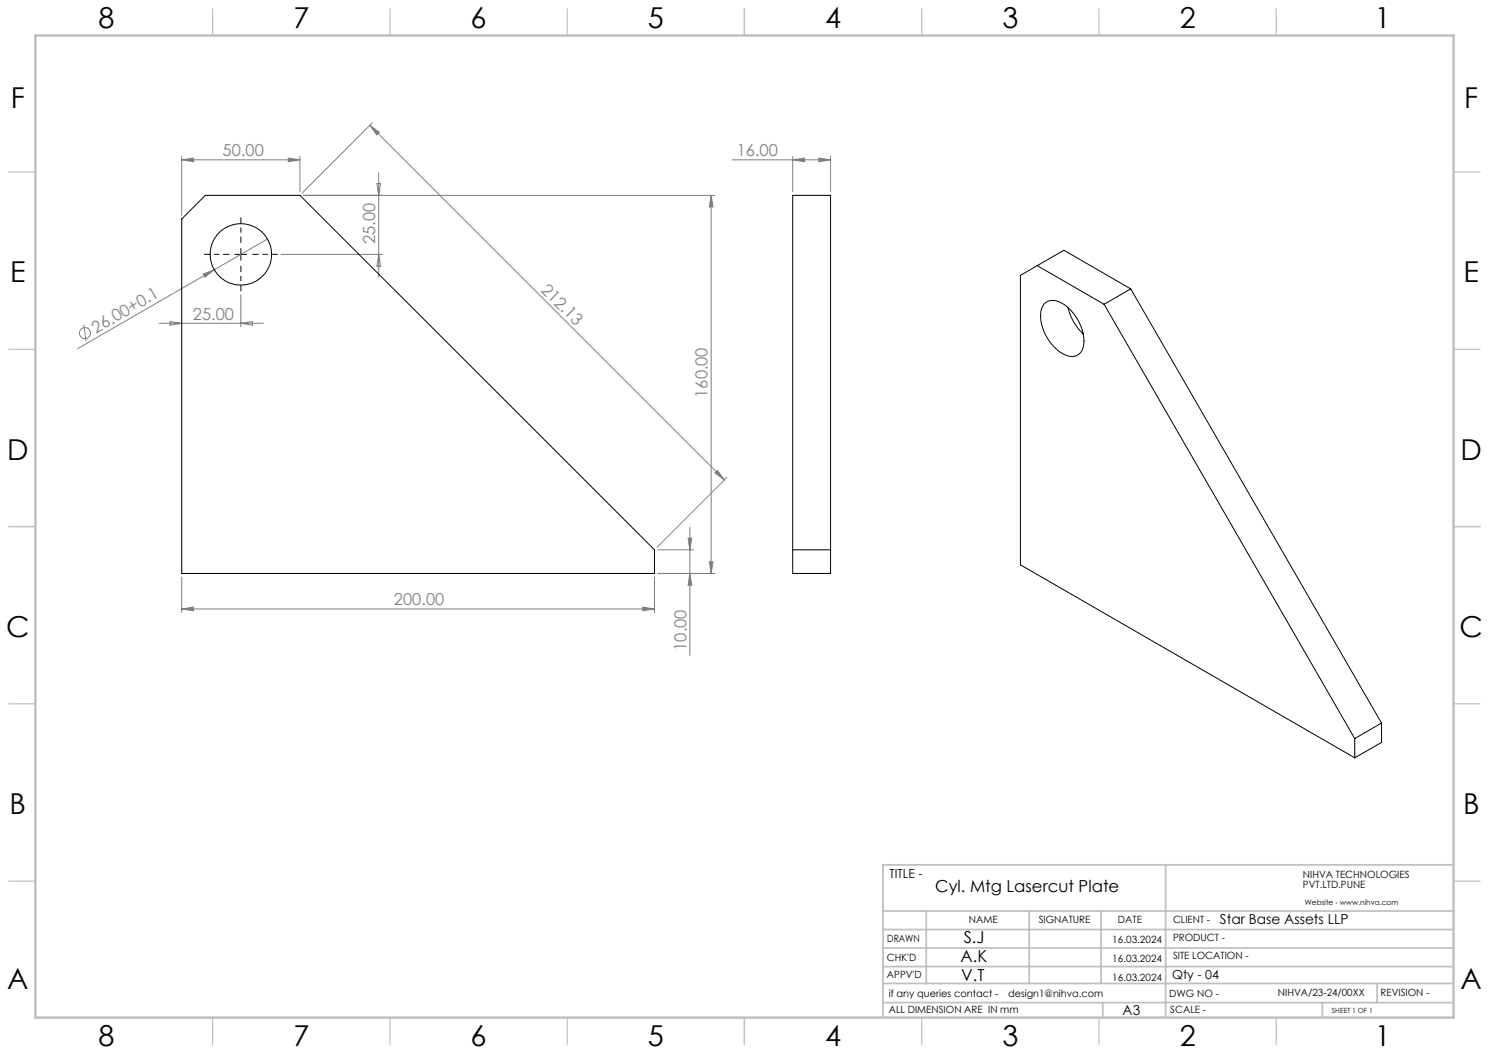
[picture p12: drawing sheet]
<svg xmlns="http://www.w3.org/2000/svg" width="420mm" height="297mm" viewBox="0 0 420 297" stroke-linecap="round" stroke-linejoin="round" font-family="sans-serif">
<g fill="none" stroke="#808080" stroke-width=".28">
<path d="M104.3 35.3l100 100.1M104.3 35.3l2.7 2-.7 .8zM105 34.6l-19.7 19.8M51.3 45.1l3.3-.5v1zM51.3 44.1v16.6M51.3 45.1h33.3M81.3 44.6l3.3 .5-3.3 .5zM84.6 44.1v10M85.6 55.1h116M106.3 51.8h1.1l-.6 3.3zM106.8 48.8v29.3M200.6 55.1v106.6"/>
<path d="M200.6 55.1l.5 3.3h-1zM206.5 45.1h27.8M223.6 45.1l3.3-.5v1zM223.6 44.1v10M231 44.6l3.3 .5-3.3 .5zM234.3 44.1v10M57.3 77.3l3.1-1.2-2.6 2.1zM60.4 76.1l-38.5 22.3M75.5 67.4l-15.1 8.7M79.3 71.8h28.5M106.8 71.8l.6 3.3h-1.1zM23.6 91.6l.7 4.7"/>
<path d="M44.9 91.2h29.4M48 90.7l3.3 .5-3.3 .5zM67.9 83.1v9.1M67.9 91.2l3.3-.5v1zM201.6 133.4l.8-.7 1.9 2.7zM205 134.7l-19.7 19.7M185.6 155.1h10M194.1 151.8h1l-.5 3.3zM194.6 148.7v36.2M200.1 158.5h1l-.5 3.2zM51.3 171.8l3.3-.6v1.1zM51.3 162.8v10"/>
<path d="M51.3 171.8h133.3M181.3 171.2l3.3 .6-3.3 .5zM184.6 162.8v10M185.6 161.7h16M194.6 161.7l.5 3.4h-1z"/>
<circle cx="24" cy="94" r="1.55"/>
</g>
<path d="M64.6 71.7h-7M68 68.4v-7M68 75.1v7M71.3 71.7h7" fill="none" stroke="#000" stroke-width=".28" stroke-dasharray="15.2 1.3 1.3 1.3" stroke-dashoffset="13.6"/>
<path d="M66.3 71.8h3.3M67.9 70.1v3.3" fill="none" stroke="#000" stroke-width=".28"/>
<g fill="none" stroke="#c0c0c0" stroke-width=".35">
<path d="M60 2.5v7.5M110 2.5v7.5M160 2.5v7.5M210 2.5v7.5M260 2.5v7.5M310 2.5v7.5M360 2.5v7.5M2.5 48.5h7.5M410 48.5h7.5M2.5 98.5h7.5M410 98.5h7.5M2.5 148.5h7.5"/>
<path d="M410 148.5h7.5M2.5 198.5h7.5M410 198.5h7.5M2.5 248.5h7.5M410 248.5h7.5M60 287v7.5M110 287v7.5M160 287v7.5M210 287v7.5M260 287v7.5M310 287v7.5M360 287v7.5"/>
</g>
<g fill="none" stroke="#c0c0c0" stroke-width=".5">
<path d="M249.1 257h160.9M261.3 257v20.4M290.3 257v20.4M310.6 257v20.4M328.8 243.9v43.1M410 243.9h-160.9v43.1M249.1 272.6h160.9M249.1 267.4h160.9M249.1 262.2h160.9M249.1 277.4h160.9M388.4 277.4v5.4M249.1 282.8h160.9"/>
<path d="M311 282.8v4.2M373 282.8v4.2"/>
</g>
<path d="M10 10h400v277h-400z" fill="none" stroke="#c0c0c0" stroke-width=".7"/>
<g fill="#808080">
<path d="M57.3 77.3l3.1-1.2-2.6 2.1z"/>
<path d="M201.6 133.4l.8-.7 1.9 2.7zM104.3 35.3l2.7 2-.7 .8z"/>
<path d="M51.3 171.8l3.3-.6v1.1zM181.3 171.2l3.3 .6-3.3 .5zM51.3 45.1l3.3-.5v1zM81.3 44.6l3.3 .5-3.3 .5z"/>
<path d="M200.1 158.5h1l-.5 3.2zM200.6 55.1l.5 3.3h-1zM194.6 161.7l.5 3.4h-1zM194.1 151.8h1l-.5 3.3z"/>
<path d="M223.6 45.1l3.3-.5v1zM231 44.6l3.3 .5-3.3 .5z"/>
</g>
<g fill="none" stroke="#000" stroke-width=".28">
<path d="M223.6 55.1h10.7v106.6h-10.7zM51.3 61.8l6.6-6.7h26.7l100 100v6.6h-133.3zM292.6 74.9l-4.8 2.8v81.6l94.3 54.4M292.6 74.9l18.8 10.9M292.6 74.9l7.5-4.3 18.8 10.9M294.9 85.4a4.3 4.3 0 0 1 5.1 .4 12.9 12.9 0 0 1 5.6 11.9 3.5 3.5 0 0 1-5.6 2.2 12.9 12.9 0 0 1-6.3-12.3l.4-1.3zM301.3 86.7a14 14 0 0 0 4.2 7.5M311.4 85.8l70.7 122.5M318.9 81.5l-7.5 4.3M318.9 81.5l70.8 122.4M223.6 155.1h10.7M382.1 208.3v5.4"/>
<path d="M389.7 203.9l-7.6 4.4M389.7 203.9v5.5l-7.6 4.3"/>
<circle cx="67.9" cy="71.8" r="8.7"/>
</g>
<g font-size="8.1">
<text x="27.8" y="8">8</text>
<text x="82.8" y="8">7</text>
<text x="132.8" y="8">6</text>
<text x="182.8" y="8">5</text>
<text x="232.8" y="8">4</text>
<text x="282.8" y="8">3</text>
<text x="332.8" y="8">2</text>
<text x="387.8" y="8">1</text>
<text x="3" y="30.4">F</text>
<text x="413" y="30.4">F</text>
<text x="2.8" y="79.6">E</text>
<text x="412.8" y="79.6">E</text>
<text x="2" y="129.6">D</text>
<text x="412" y="129.6">D</text>
<text x="1.7" y="179.6">C</text>
<text x="411.7" y="179.6">C</text>
<text x="2.7" y="229.6">B</text>
<text x="412.7" y="229.6">B</text>
<text x="2" y="278.9">A</text>
<text x="412" y="278.9">A</text>
<text x="27.8" y="295">8</text>
<text x="82.8" y="295">7</text>
<text x="132.8" y="295">6</text>
<text x="182.8" y="295">5</text>
<text x="232.8" y="295">4</text>
<text x="282.8" y="295">3</text>
<text x="332.8" y="295">2</text>
<text x="387.8" y="295">1</text>
</g>
<g font-size="4.7" fill="#808080">
<text x="62.8" y="44.1">50.00</text>
<text x="207.8" y="44.1">16.00</text>
<text x="105.8" y="68.8" transform="rotate(-90 105.8 68.8)">25.00</text>
<text x="152.4" y="82" transform="rotate(45 152.4 82)">212.13</text>
<text x="27.1" y="94.1" transform="rotate(-30 27.1 94.1)">26.00+0.1</text>
<text x="54.4" y="90.2">25.00</text>
<text x="199.6" y="112.2" transform="rotate(-90 199.6 112.2)">160.00</text>
<text x="111.1" y="170.7">200.00</text>
<text x="193.6" y="183.6" transform="rotate(-90 193.6 183.6)">10.00</text>
</g>
<g font-size="4.7">
<text x="263.8" y="251.6">Cyl. Mtg Lasercut Plate</text>
<text x="271.8" y="266.1">S.J</text>
<text x="271" y="271.4">A.K</text>
<text x="271.2" y="276.7">V.T</text>
</g>
<g font-size="3.9">
<text x="344.1" y="260.5">Star Base Assets LLP</text>
<text x="316.7" y="286.4">A3</text>
</g>
<g font-size="3.5">
<text x="250.9" y="247.7">TITLE -</text>
<text x="330.6" y="276.2">Qty - 04</text>
</g>
<g font-size="2.8">
<text x="367.5" y="247.7">NIHVA TECHNOLOGIES</text>
<text x="367.5" y="250.5">PVT.LTD.PUNE</text>
<text x="273.3" y="260.4">NAME</text>
<text x="293" y="260.4">SIGNATURE</text>
<text x="315.3" y="260.5">DATE</text>
<text x="330.9" y="260.5">CLIENT -</text>
<text x="250.3" y="265.7">DRAWN</text>
<text x="313.7" y="266.1">16.03.2024</text>
<text x="330.9" y="265.5">PRODUCT -</text>
<text x="250.2" y="271.1">CHK'D</text>
<text x="250.2" y="275.8">APPV'D</text>
<text x="313.7" y="271.4">16.03.2024</text>
<text x="330.9" y="270.6">SITE LOCATION -</text>
<text x="250.7" y="281.1">if any queries contact -</text>
<text x="284.3" y="281.1">design1@nihva.com</text>
<text x="313.7" y="276.7">16.03.2024</text>
<text x="329.8" y="281.3">DWG NO -</text>
<text x="360.4" y="281.1">NIHVA/23-24/00XX</text>
<text x="389.4" y="281.1">REVISION -</text>
<text x="250.7" y="285.6">ALL DIMENSION ARE IN mm</text>
<text x="330.1" y="285.7">SCALE -</text>
</g>
<text font-size="2.1" x="368.1" y="255.1">Website - www.nihva.com</text>
<text font-size="2" x="375.7" y="285.6">SHEET 1 OF 1</text>
</svg>
